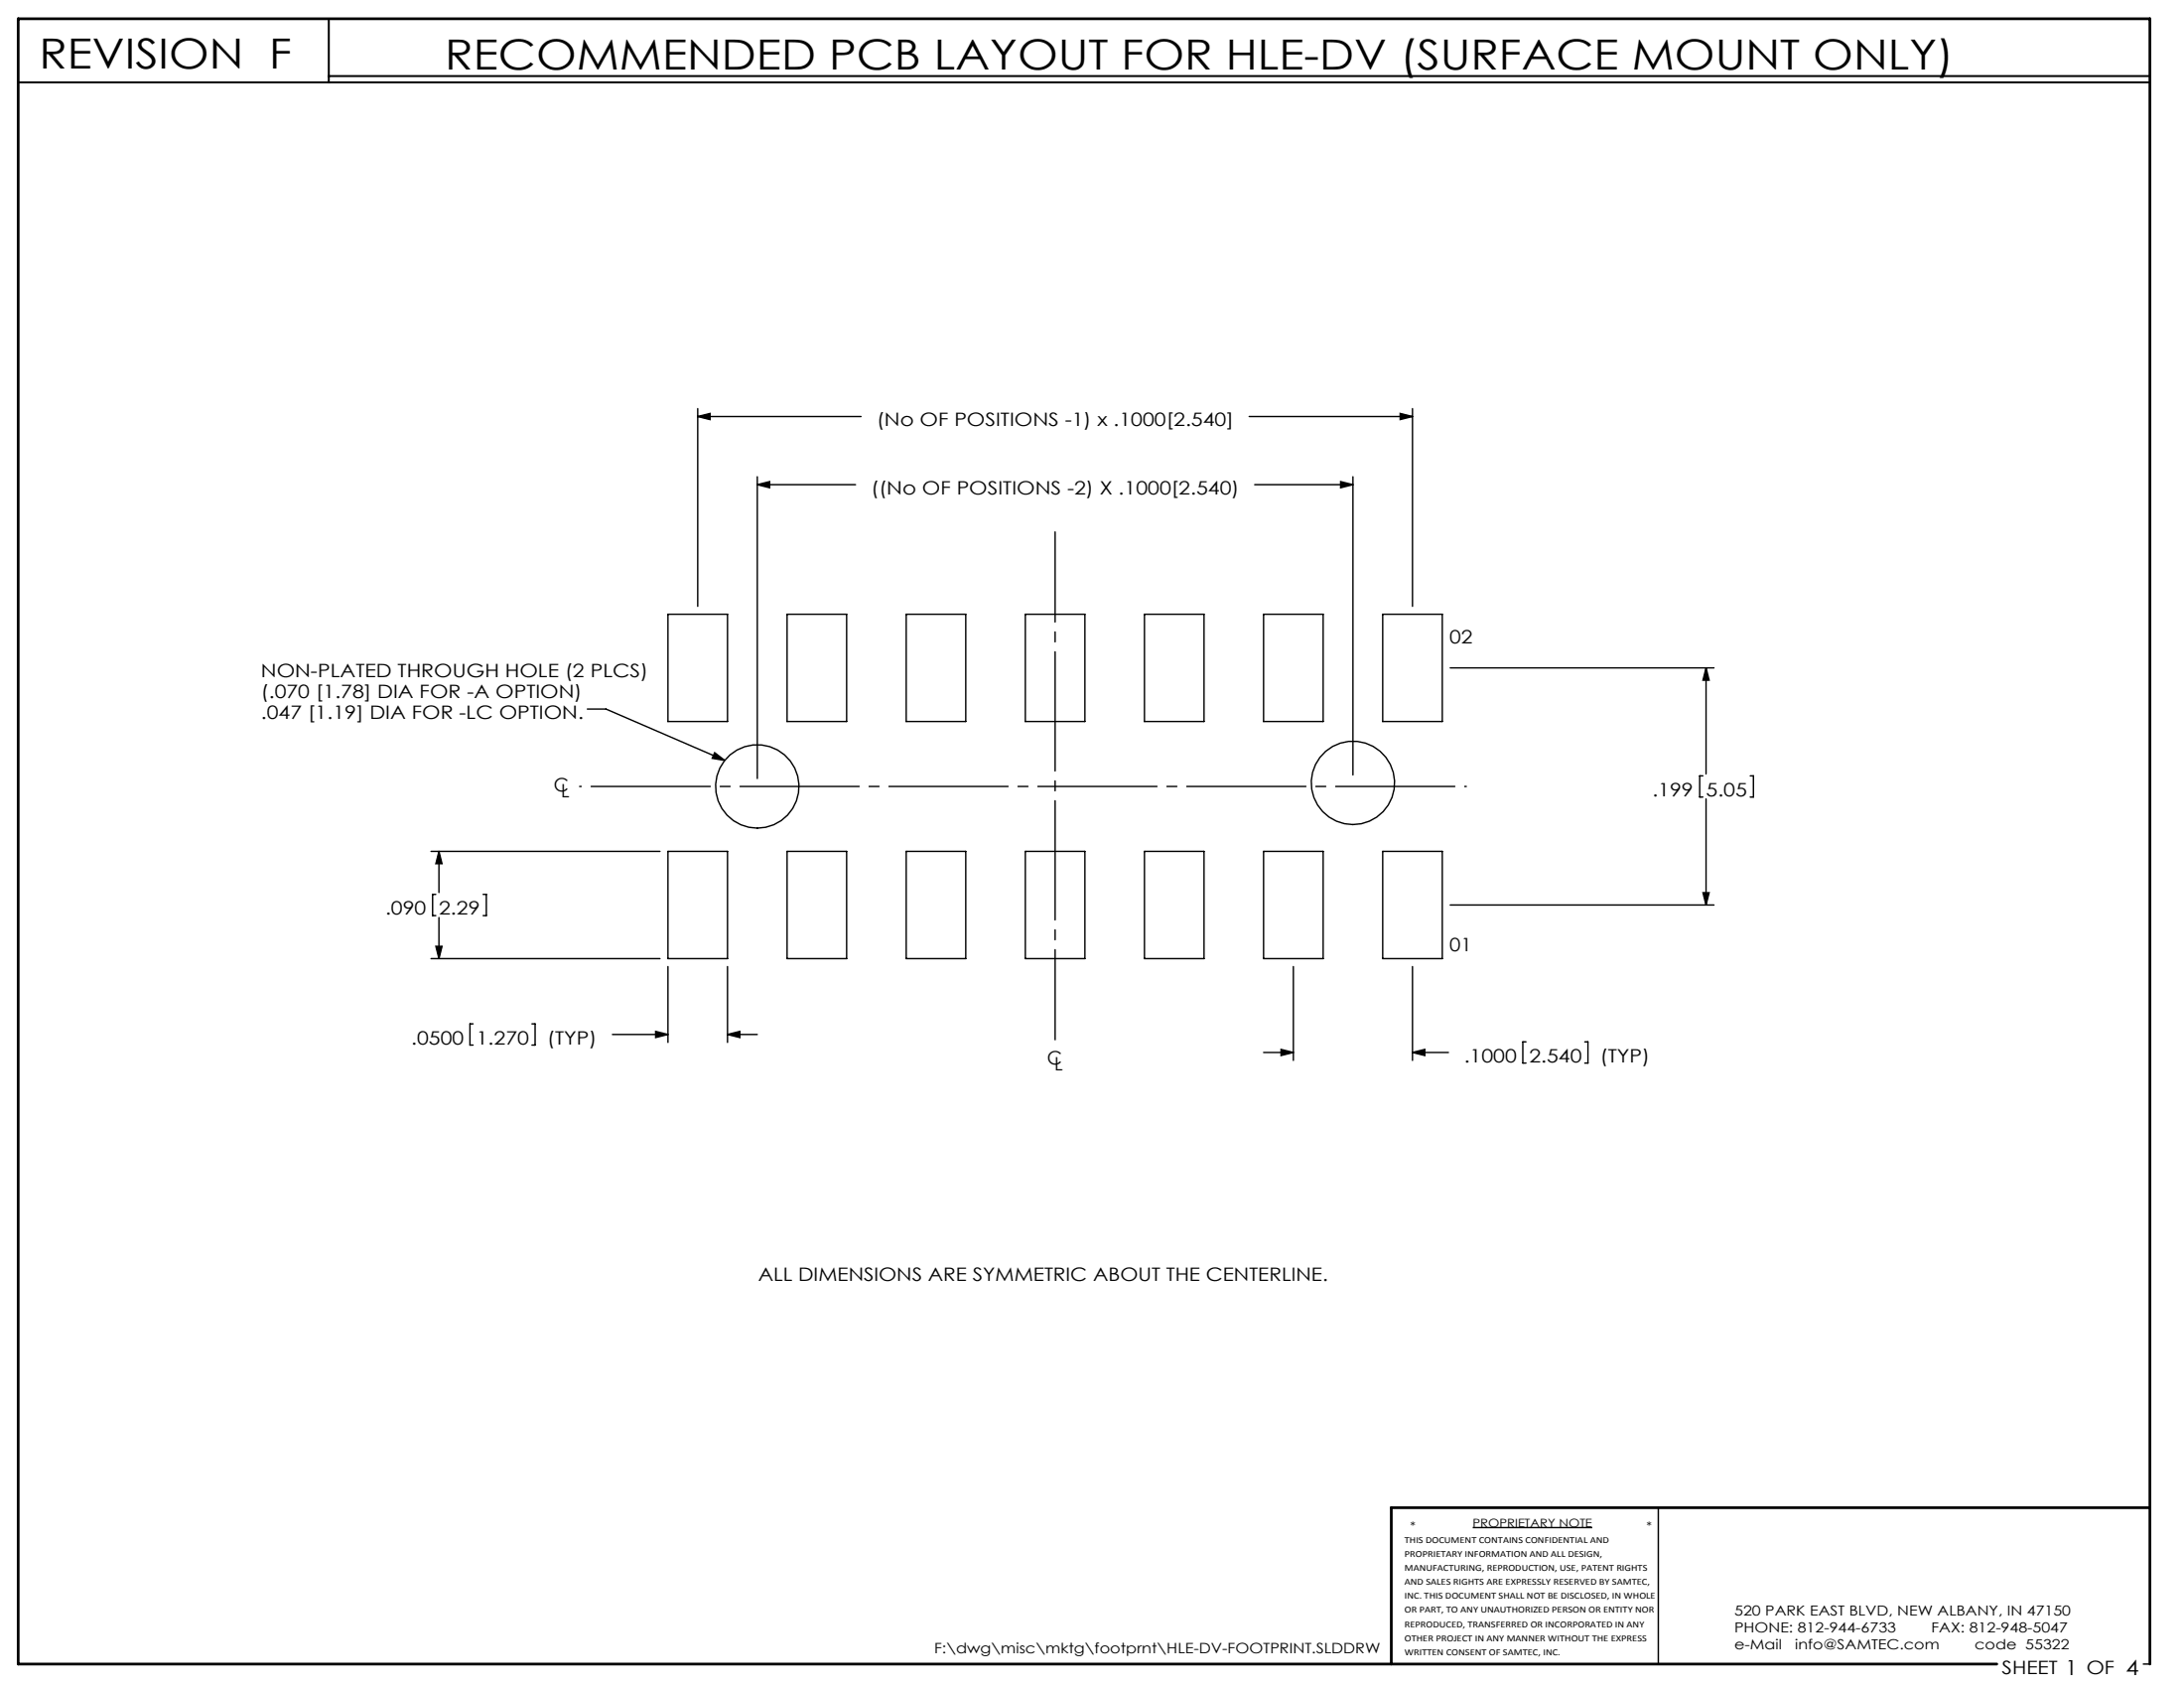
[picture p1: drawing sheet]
<svg xmlns="http://www.w3.org/2000/svg" width="279mm" height="216mm" viewBox="0 0 279 216" stroke-linecap="round" stroke-linejoin="round" font-family="sans-serif">
<g fill="none" stroke="#000" stroke-width=".18">
<path d="M89.3 53.3l1.5-.4v.8zM89.3 52.3v25.3M89.3 53.3h20.9M159.8 53.3h20.9M179.1 52.9l1.6 .4-1.6 .4zM180.7 52.3v25.3M85.5 78.6h7.6v13.7h-7.6zM96.9 62l1.6-.4v.8zM96.9 61v38.6M96.9 62h12.5M100.7 78.6h7.6v13.7h-7.6zM115.9 78.6h7.7v13.7h-7.7z"/>
<path d="M131.2 78.6h7.6v13.7h-7.6zM146.4 78.6h7.6v13.7h-7.6zM160.5 62h12.6M161.7 78.6h7.6v13.7h-7.6zM171.5 61.6l1.6 .4-1.6 .4zM173.1 61v38.1M176.9 78.6h7.6v13.7h-7.6zM75.1 90.7h2.4l15.2 6.6M91.4 96.3l1.3 1-1.6-.3zM185.5 85.4h33.8M217.8 99.2h-.4v2.7h.4M218.3 85.4l.3 1.6h-.7z"/>
<path d="M218.3 85.4v13.6M223.9 99.2h.4v2.7h-.4M55.1 108.9h29.3M55.7 114.4h-.4v2.7h.4M56.2 108.9l.3 1.6h-.7zM56.2 108.9v5.3M56.2 117.3v5.3M61.8 114.4h.4v2.7h-.4M85.5 108.9h7.6v13.7h-7.6zM100.7 108.9h7.6v13.7h-7.6zM115.9 108.9h7.7v13.7h-7.7zM131.2 108.9h7.6v13.7h-7.6z"/>
<path d="M146.4 108.9h7.6v13.7h-7.6zM161.7 108.9h7.6v13.7h-7.6zM176.9 108.9h7.6v13.7h-7.6zM185.5 115.8h33.8M217.9 114.2h.7l-.3 1.6zM218.3 102.2v13.6M55.1 122.6h29.3M55.8 121h.7l-.3 1.6zM60.5 131h-.4v2.7h.4M68 131h.5v2.7h-.5M78.3 132.3h7.2M83.9 131.9l1.6 .4-1.6 .4z"/>
<path d="M85.5 123.6v9.7M93.1 132.3l1.5-.4v.8zM93.1 123.6v9.7M93.1 132.3h3.8M161.7 134.6h3.8M163.9 134.2l1.6 .4-1.6 .4zM165.5 123.6v12M180.7 134.6l1.6-.4v.8zM180.7 123.6v12M180.7 134.6h4.6M195.2 133.3h-.4v2.7h.4M202.7 133.3h.4v2.7h-.4"/>
<path d="M188.4 195.4h15.3M212.2 192.8v20M274.2 212.8h.8"/>
<circle cx="96.9" cy="100.6" r="5.3"/>
<circle cx="173.1" cy="100.1" r="5.3"/>
</g>
<path d="M2.3 10.5h272.7M42.1 2.4v8.1M42.1 9.7h232.9" fill="none" stroke="#000" stroke-width=".25"/>
<path d="M275 192.8h-97v20M255.5 212.8h-253.2v-210.4h272.7v210.4" fill="none" stroke="#000" stroke-width=".35"/>
<path d="M74.2 100.6h113.4" fill="none" stroke="#000" stroke-width=".18" stroke-dasharray="15.2 1.3 1.3 1.3" stroke-dashoffset="-1.5"/>
<path d="M135 68v65" fill="none" stroke="#000" stroke-width=".18" stroke-dasharray="15.2 1.3 1.3 1.3" stroke-dashoffset="3.7"/>
<g fill="#000">
<path d="M91.4 96.3l1.3 1-1.6-.3z"/>
<path d="M89.3 53.3l1.5-.4v.8zM179.1 52.9l1.6 .4-1.6 .4zM163.9 134.2l1.6 .4-1.6 .4zM180.7 134.6l1.6-.4v.8zM218.3 85.4l.3 1.6h-.7zM217.9 114.2h.7l-.3 1.6z"/>
<path d="M83.9 131.9l1.6 .4-1.6 .4zM93.1 132.3l1.5-.4v.8zM56.2 108.9l.3 1.6h-.7zM55.8 121h.7l-.3 1.6zM96.9 62l1.6-.4v.8zM171.5 61.6l1.6 .4-1.6 .4z"/>
</g>
<g font-size="5.3">
<text x="5" y="8.8">REVISION F</text>
<text x="56.9" y="8.9">RECOMMENDED PCB LAYOUT FOR HLE-DV (SURFACE MOUNT ONLY)</text>
</g>
<g font-size="2.4">
<text x="112.1" y="54.5">(No OF POSITIONS -1) x .1000[2.540]</text>
<text x="111.4" y="63.3">((No OF POSITIONS -2) X .1000[2.540)</text>
<text x="185.5" y="82.3">02</text>
<text x="33.4" y="86.6">NON-PLATED THROUGH HOLE (2 PLCS)</text>
<text x="33.4" y="89.2">(.070 [1.78] DIA FOR -A OPTION)</text>
<text x="33.4" y="91.9">.047 [1.19] DIA FOR -LC OPTION.</text>
<text x="70.8" y="101.2">C</text>
<text x="71.8" y="102">L</text>
<text x="211.4" y="101.9">.199</text>
<text x="218.3" y="101.9">5.05</text>
<text x="49.3" y="117">.090</text>
<text x="56.2" y="117">2.29</text>
<text x="185.5" y="121.7">01</text>
<text x="52.6" y="133.6">.0500</text>
<text x="60.9" y="133.6">1.270</text>
<text x="70" y="133.6">(TYP)</text>
<text x="133.9" y="136.1">C</text>
<text x="134.9" y="136.9">L</text>
<text x="187.3" y="135.9">.1000</text>
<text x="195.6" y="135.9">2.540</text>
<text x="204.7" y="135.9">(TYP)</text>
<text x="97" y="163.9">ALL DIMENSIONS ARE SYMMETRIC ABOUT THE CENTERLINE.</text>
<text x="256.1" y="214.1">SHEET 1 OF 4</text>
</g>
<g font-size="1.8">
<text x="221.9" y="206.6">520 PARK EAST BLVD, NEW ALBANY, IN 47150</text>
<text x="221.9" y="208.8">PHONE: 812-944-6733</text>
<text x="247.1" y="208.8">FAX: 812-948-5047</text>
<text x="119.5" y="211.5">F:\dwg\misc\mktg\footprnt\HLE-DV-FOOTPRINT.SLDDRW</text>
<text x="221.9" y="210.9">e-Mail</text>
<text x="229.6" y="210.9">info@SAMTEC.com</text>
<text x="252.6" y="210.9">code 55322</text>
</g>
<g font-size="1.5">
<text x="180.4" y="195.7">*</text>
<text x="188.4" y="195.3">PROPRIETARY NOTE</text>
<text x="210.6" y="195.7">*</text>
</g>
<g font-size="1.2">
<text x="179.7" y="197.3">THIS DOCUMENT CONTAINS CONFIDENTIAL AND</text>
<text x="179.7" y="199.1">PROPRIETARY INFORMATION AND ALL DESIGN,</text>
<text x="179.7" y="200.9">MANUFACTURING, REPRODUCTION, USE, PATENT RIGHTS</text>
<text x="179.7" y="202.7">AND SALES RIGHTS ARE EXPRESSLY RESERVED BY SAMTEC,</text>
<text x="179.7" y="204.5">INC. THIS DOCUMENT SHALL NOT BE DISCLOSED, IN WHOLE</text>
<text x="179.7" y="206.3">OR PART, TO ANY UNAUTHORIZED PERSON OR ENTITY NOR</text>
<text x="179.7" y="208.1">REPRODUCED, TRANSFERRED OR INCORPORATED IN ANY</text>
<text x="179.7" y="209.9">OTHER PROJECT IN ANY MANNER WITHOUT THE EXPRESS</text>
<text x="179.7" y="211.7">WRITTEN CONSENT OF SAMTEC, INC.</text>
</g>
</svg>
